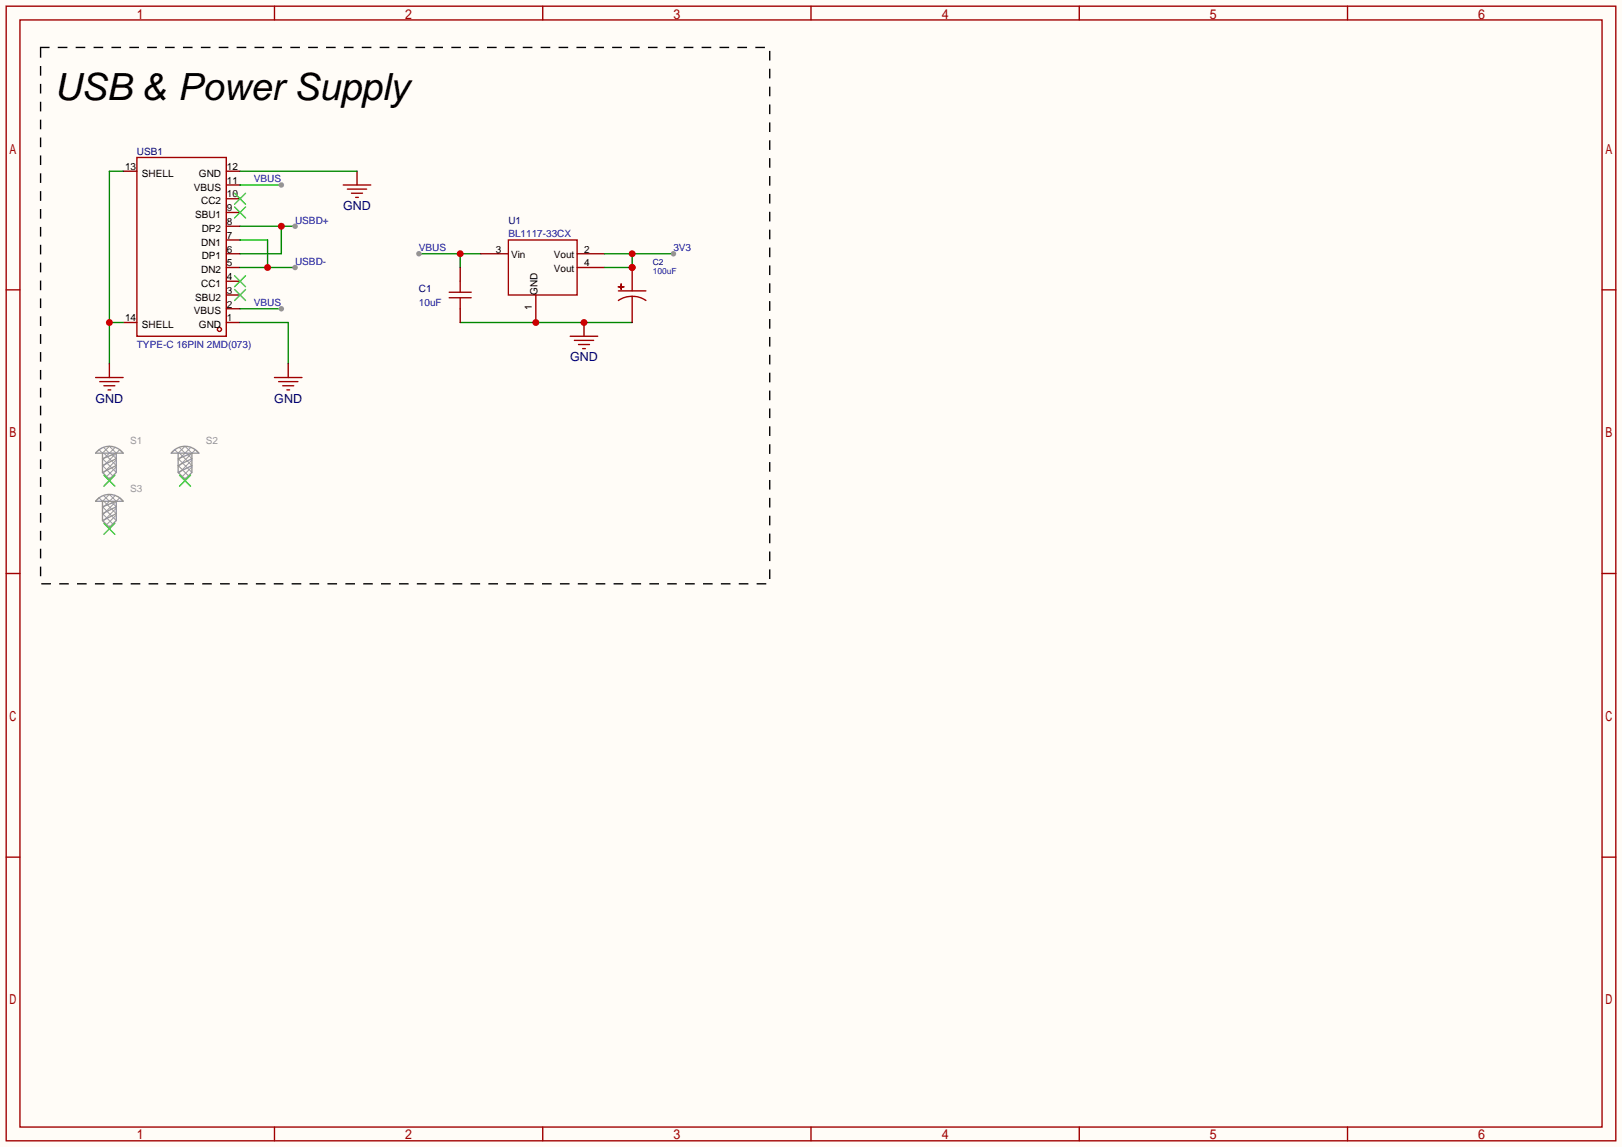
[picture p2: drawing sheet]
<svg xmlns="http://www.w3.org/2000/svg" width="299mm" height="212mm" viewBox="0 0 299 212" stroke-linecap="round" stroke-linejoin="round" font-family="sans-serif">
<path d="M0 0h299.5v211.8h-299.5z" fill="#fffcf7"/>
<g fill="none" stroke="#a10000" stroke-width=".25">
<path d="M1.1 1.1h297.2v209.6h-297.2zM3.7 3.7h292.1v204.5h-292.1zM50.7 1.1v2.6M100.2 1.1v2.6M149.7 1.1v2.6M199.3 1.1v2.6M248.8 1.1v2.6M25.3 29.1h16.5v33h-16.5zM1.1 53.5h2.6M295.8 53.5h2.5M1.1 105.9h2.6M295.8 105.9h2.5"/>
<path d="M1.1 158.3h2.6M295.8 158.3h2.5M50.7 208.2v2.5M100.2 208.2v2.5M149.7 208.2v2.5M199.3 208.2v2.5M248.8 208.2v2.5"/>
<circle cx="40.5" cy="60.8" r=".38"/>
</g>
<g fill="none" stroke="#870000" stroke-width=".25">
<path d="M22.7 31.6h2.6M41.8 39.2h2.5M41.8 36.7h2.5M41.8 34.2h2.5M41.8 31.6h2.5M22.7 59.6h2.6M41.8 59.6h2.5M41.8 57h2.5M41.8 54.5h2.5M41.8 51.9h2.5M41.8 49.4h2.5M41.8 46.9h2.5"/>
<path d="M41.8 44.3h2.5M41.8 41.8h2.5"/>
</g>
<path d="M43.3 38.2l2 2.1M43.3 35.7l2 2M45.3 38.2l-2 2.1M45.3 35.7l-2 2M43.3 53.5l2 2M43.3 50.9l2 2.1M45.3 53.5l-2 2M45.3 50.9l-2 2.1" fill="none" stroke="#3c3" stroke-width=".25"/>
<path d="M22.7 31.6h-2.5v35.6M20.2 59.6h2.5" fill="none" stroke="#008700" stroke-width=".25"/>
<circle cx="20.2" cy="59.6" r=".63" fill="#c00"/>
<path d="M65.9 31.6v2.6M20.2 67.2v2.5M53.2 67.2v2.5" fill="none" stroke="#870000" stroke-width=".25"/>
<path d="M63.4 34.2h5.1M64.1 34.9h3.6M64.9 35.7h2M65.7 36.4h.5M17.7 69.7h5M18.4 70.5h3.6M19.2 71.2h2M19.9 72h.5M50.7 69.7h5.1M51.4 70.5h3.6M52.2 71.2h2M53 72h.5" fill="none" stroke="#a10000" stroke-width=".25"/>
<path d="M44.3 31.6h21.6M44.3 34.2h7.6M44.3 59.6h8.9v7.6" fill="none" stroke="#008700" stroke-width=".25"/>
<circle cx="51.9" cy="34.2" r=".51" fill="#999"/>
<path d="M44.3 57h7.6" fill="none" stroke="#008700" stroke-width=".25"/>
<circle cx="51.9" cy="57" r=".51" fill="#999"/>
<path d="M44.3 41.8h10.2M51.9 41.8v5.1h-7.6" fill="none" stroke="#008700" stroke-width=".25"/>
<circle cx="51.9" cy="41.8" r=".63" fill="#c00"/>
<circle cx="54.5" cy="41.8" r=".51" fill="#999"/>
<path d="M44.3 49.4h10.2M44.3 44.3h5.1v5.1" fill="none" stroke="#008700" stroke-width=".25"/>
<circle cx="49.4" cy="49.4" r=".63" fill="#c00"/>
<circle cx="54.5" cy="49.4" r=".51" fill="#999"/>
<path d="M7.5 8.8h134.6v99h-134.6z" fill="none" stroke="#000" stroke-width=".25" stroke-dasharray="1.5 1.8"/>
<path d="M85 59.6h31.7" fill="none" stroke="#008700" stroke-width=".25"/>
<path d="M107.8 59.6v2.5" fill="none" stroke="#870000" stroke-width=".25"/>
<circle cx="107.8" cy="59.6" r=".63" fill="#c00"/>
<path d="M105.3 62.1h5.1M106 62.9h3.6M106.8 63.6h2M107.6 64.4h.5" fill="none" stroke="#a10000" stroke-width=".25"/>
<path d="M77.3 46.9h11.5M85 46.9v2.5" fill="none" stroke="#008700" stroke-width=".25"/>
<circle cx="85" cy="46.9" r=".63" fill="#c00"/>
<circle cx="77.3" cy="46.9" r=".51" fill="#999"/>
<path d="M93.9 44.3h12.7v10.2h-12.7z" fill="none" stroke="#a10000" stroke-width=".25"/>
<path d="M98.9 54.5v5.1" fill="none" stroke="#870000" stroke-width=".25"/>
<circle cx="98.9" cy="59.6" r=".63" fill="#c00"/>
<path d="M88.8 46.9h5.1M106.6 46.9h5M106.6 49.4h5" fill="none" stroke="#870000" stroke-width=".25"/>
<path d="M111.6 46.9h12.7M116.7 46.9v2.5h-5.1" fill="none" stroke="#008700" stroke-width=".25"/>
<g fill="#c00">
<circle cx="116.7" cy="46.9" r=".63"/>
<circle cx="116.7" cy="49.4" r=".63"/>
</g>
<circle cx="124.3" cy="46.9" r=".51" fill="#999"/>
<path d="M82.9 55h4.1M82.9 54h4.1M85 51.9v2.1M85 55v2M114.2 53h1zM114.2 55.5a4.6 4.6 0 0 1 5.1 0M114.2 53.7h5.1M114.7 52.5v1z" fill="none" stroke="#a10000" stroke-width=".25"/>
<path d="M85 49.4v2.5M85 57v2.6M116.7 49.4v4.3M116.7 54.7v4.9" fill="none" stroke="#870000" stroke-width=".25"/>
<g fill="none" stroke="#999" stroke-width=".25">
<path d="M18.1 83.2a3.2 3.2 0 0 1 4.6 .5h-5zM18.1 92.1a3.2 3.2 0 0 1 4.6 .5h-5zM18.9 83.7v3.5l1.3 1.3 1.3-1.3v-3.5l-2.6 1M18.9 92.6v3.5l1.3 1.3 1.3-1.3v-3.5l-2.6 1M20.2 88.3v.5M20.2 97.2v.5M21.5 84.7l-2.6 1.3M21.5 86l-2.6 1.2M21.5 93.6l-2.6 1.3M21.5 94.9l-2.6 1.2M32.1 83.2a3.2 3.2 0 0 1 4.6 .5h-5.1zM32.9 83.7v3.5l1.3 1.3 1.2-1.3v-3.5l-2.5 1"/>
<path d="M34.2 88.3v.5M35.4 84.7l-2.5 1.3M35.4 86l-2.5 1.2"/>
</g>
<g fill="none" stroke="#999" stroke-width=".18">
<path d="M17.7 83.7l.6-.6 .6 .6 1.3-1.3 1.3 1.3M17.7 92.6l.6-.7 .6 .7 1.3-1.3 1.3 1.3M18.9 86l1.9 1.9M18.9 84.7l2.6 2.5M18.9 94.9l1.9 1.9M18.9 93.6l2.6 2.5M19.1 82.6l1.1 1.1M19.1 91.5l1.1 1.1M19.2 83.7l2.3 2.3M19.2 92.6l2.3 2.3M20.4 83.7l1.1 1M20.4 92.6l1.1 1"/>
<path d="M21.3 82.6l-2.4 2.4M21.3 91.5l-2.4 2.4M21.5 85l-2.5 2.4M21.5 86.2l-1.8 1.8M21.5 93.9l-2.5 2.4M21.5 95.1l-1.8 1.8M22.7 83.7l-.6-.6-3.2 3.1M22.7 92.6l-.6-.7-3.2 3.2M31.6 83.7l.7-.6 .6 .6 1.3-1.3 1.2 1.3M32.9 86l1.9 1.9M32.9 84.7l2.5 2.5M33.1 82.6l1.1 1.1"/>
<path d="M33.1 83.7l2.3 2.3M34.4 83.7l1 1M35.2 82.6l-2.3 2.4M35.4 85l-2.4 2.4M35.4 86.2l-1.7 1.8M36.7 83.7l-.6-.6-3.2 3.1"/>
</g>
<path d="M19.2 87.8l2 2M19.2 96.6l2 2.1M21.2 87.8l-2 2M21.2 96.6l-2 2.1M33.1 87.8l2.1 2M35.2 87.8l-2.1 2" fill="none" stroke="#3c3" stroke-width=".25"/>
<circle cx="116.7" cy="49.4" r=".63" fill="#c00"/>
<text font-size="6.9" x="10" y="18.5">USB &amp; Power Supply</text>
<g font-size="2.3" fill="#000080">
<text x="63.3" y="38.8">GND</text>
<text x="105.3" y="66.7">GND</text>
<text x="17.6" y="74.3">GND</text>
<text x="50.6" y="74.3">GND</text>
</g>
<g font-size="1.8" fill="#000080">
<text x="25.3" y="28.6">USB1</text>
<text x="93.9" y="41.3">U1</text>
<text x="77.3" y="54">C1</text>
</g>
<g font-size="1.8">
<text x="23.1" y="31.4">13</text>
<text x="26.2" y="32.7">SHELL</text>
<text x="35.8" y="35.2">VBUS</text>
<text x="36.7" y="32.7">GND</text>
<text x="41.9" y="33.9">11</text>
<text x="41.9" y="31.4">12</text>
<text x="36" y="40.3">SBU1</text>
<text x="37.1" y="37.7">CC2</text>
<text x="41.9" y="41.6">8</text>
<text x="41.9" y="39">9</text>
<text x="41.9" y="36.5">10</text>
<text x="37.1" y="45.4">DN1</text>
<text x="37.2" y="47.9">DP1</text>
<text x="37.2" y="42.8">DP2</text>
<text x="41.9" y="46.6">6</text>
<text x="41.9" y="44.1">7</text>
<text x="91.6" y="46.6">3</text>
<text x="94.4" y="47.6">Vin</text>
<text x="102.2" y="47.6">Vout</text>
<text x="107.8" y="46.6">2</text>
<text x="37.1" y="53">CC1</text>
<text x="37.1" y="50.4">DN2</text>
<text x="41.9" y="51.7">4</text>
<text x="41.9" y="49.2">5</text>
<text x="102.2" y="50.2">Vout</text>
<text x="107.8" y="49.2">4</text>
<text x="23.1" y="59.3">14</text>
<text x="35.8" y="58.1">VBUS</text>
<text x="36" y="55.5">SBU2</text>
<text x="41.9" y="59.3">1</text>
<text x="41.9" y="56.8">2</text>
<text x="41.9" y="54.3">3</text>
<text x="98.2" y="57.3" transform="rotate(-90 98.2 57.3)">1</text>
<text x="99.2" y="54.5" transform="rotate(-90 99.2 54.5)">GND</text>
<text x="26.2" y="60.6">SHELL</text>
<text x="36.7" y="60.6">GND</text>
</g>
<g font-size="1.8" fill="#00f">
<text x="46.9" y="33.7">VBUS</text>
<text x="54.5" y="41.3">USBD+</text>
<text x="77.3" y="46.4">VBUS</text>
<text x="93.9" y="43.9">BL1117-33CX</text>
<text x="124.3" y="46.4">3V3</text>
<text x="54.5" y="48.9">USBD-</text>
<text x="46.9" y="56.6">VBUS</text>
<text x="77.3" y="56.6">10uF</text>
<text x="25.3" y="64.2">TYPE-C 16PIN 2MD(073)</text>
</g>
<g font-size="1.8" fill="#999">
<text x="24" y="82">S1</text>
<text x="38" y="82">S2</text>
<text x="24" y="90.9">S3</text>
</g>
<text font-size="1.6" fill="#00f" x="120.5" y="50.7">100uF</text>
<text font-size="1.6" fill="#000080" x="120.5" y="48.9">C2</text>
</svg>
